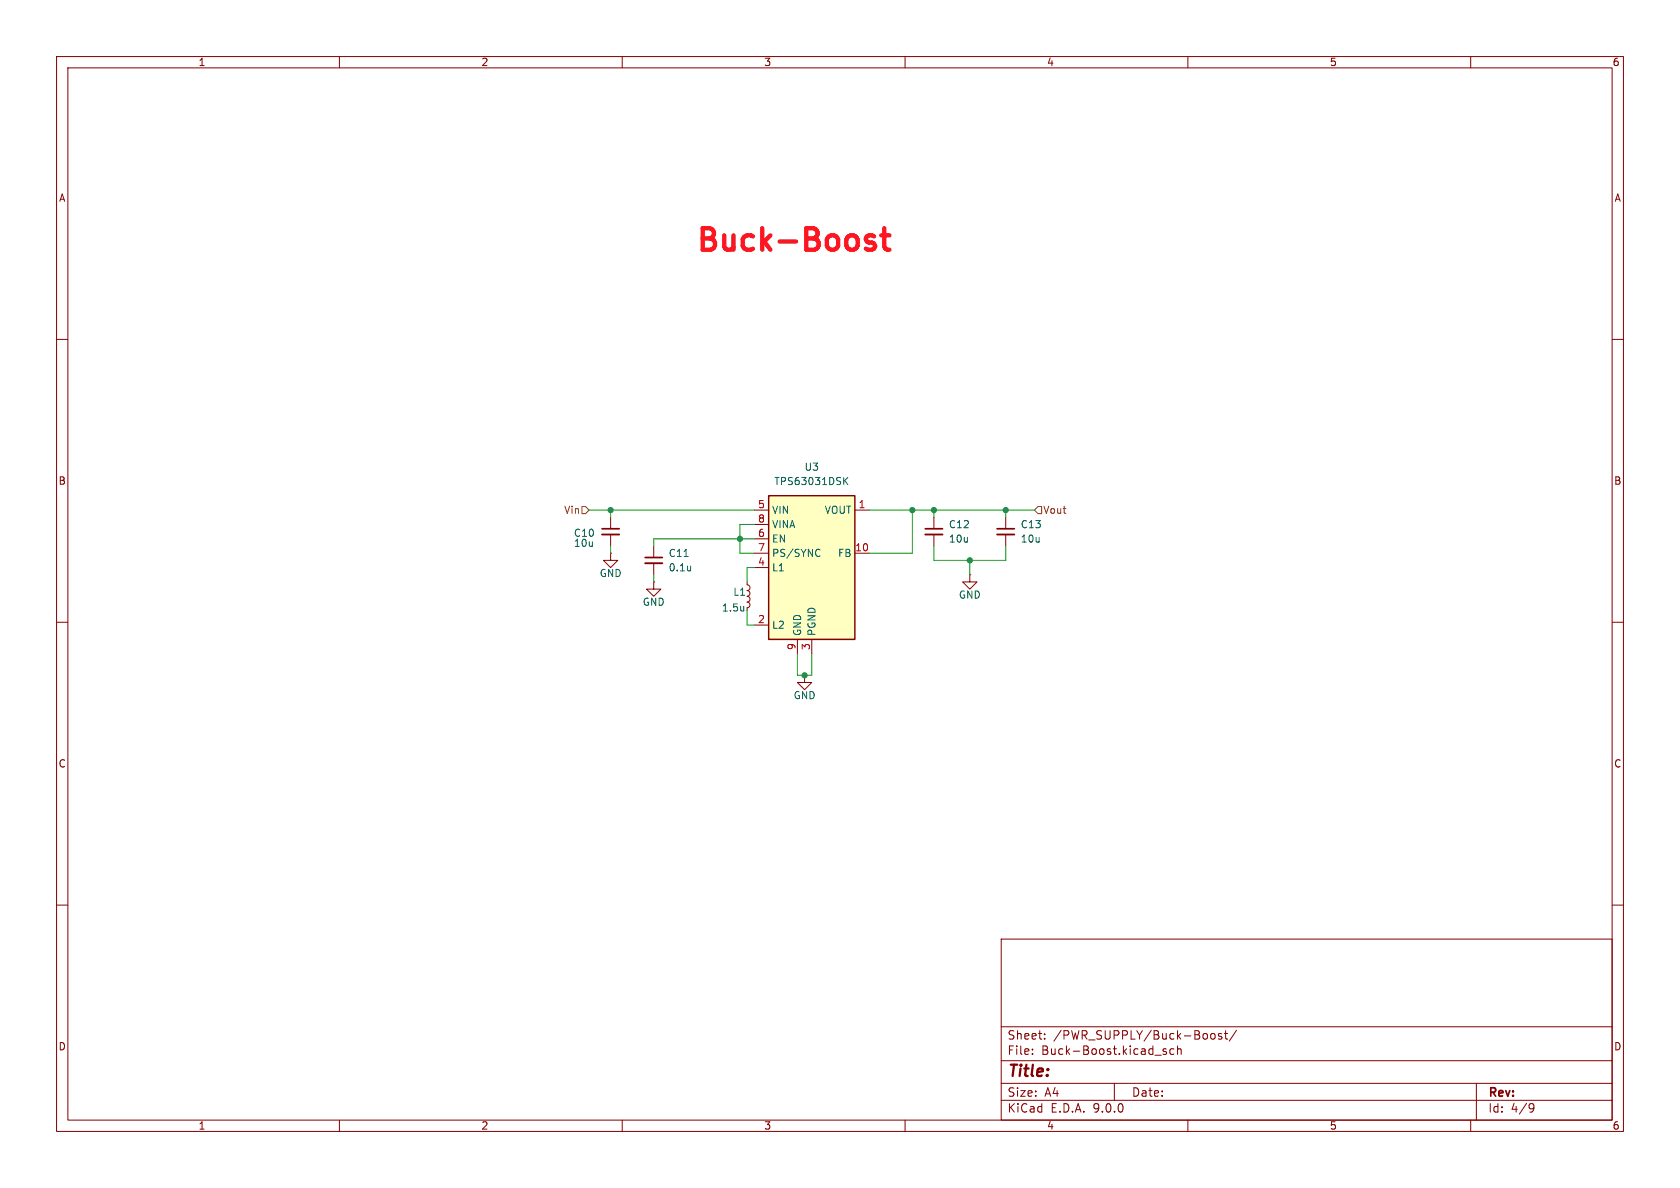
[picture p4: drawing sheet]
<svg xmlns="http://www.w3.org/2000/svg" width="297mm" height="210mm" viewBox="0 0 297 210" stroke-linecap="round" stroke-linejoin="round" font-family="sans-serif">
<g fill="none" stroke="#840000" stroke-width=".18">
<path d="M10 10h277v190h-277zM12 12h273v186h-273zM60 10v2M110 10v2M160 10v2M210 10v2M260 10v2M10 60h2M285 60h2M107.9 97.8v1.3h1.3l-1.3 1.2-1.2-1.2h1.2M107.9 97.8h.1M107.9 91.4v2.1"/>
<path d="M107.9 94.5v2M177.8 91.4v2.1M177.8 94.5v2M10 110h2M115.6 102.9v1.2h1.2l-1.2 1.3-1.3-1.3h1.3M115.6 102.9h.1M132.1 102.9v.5l.3 .1 .2 .4-.2 .4-.3 .1 .3 .1 .2 .2-.1 .5-.4 .2 .3 .2 .2 .3-.2 .4-.3 .1 .3 .2 .2 .3-.2 .4-.3 .1v.6M142.2 119.4v1.3h1.3l-1.3 1.2-1.2-1.2h1.2M142.2 119.4h.1M171.4 101.6v1.3h1.3l-1.3 1.2-1.2-1.2h1.2M171.4 101.6h.1M285 110h2"/>
<path d="M10 160h2M177 166h108v32h-108zM285 160h2M60 198v2M110 198v2M160 198v2M177 194.5h108M177 191.5h108M177 187.5h108M177 181.5h108M182.5 186.3v.1M182.5 185.5v.1"/>
<path d="M184.7 183.6v.1M184.7 182.8v.1M197 191.5v3M204.2 186.5h1.1M206.2 185.5l-.4-.1-.2 .2 .1 .2 .5 .2v.3h-.6M207.5 185.5l-.4-.1-.3 .3v.4l.2 .2h.5M208.2 185.5l.2-.1 .3 .1 .1 .9M208.2 184.9v1.5M210 198v2M214.2 182.8l.3-.1 .3 .3v.4l-.3 .3-.3-.1-.2-.2v-.4zM216 182.8l-.4-.1-.2 .2 .1 .2 .5 .2v.3h-.6M216.5 182.7h.5"/>
<path d="M216.7 182.2v1.3l.3 .2M218.6 182.1l-1.3 2M260 198v2M261 191.5v6.5M270.6 195.1l.5 .1a.99 .99 0 0 1-.4 1.4h-.2M271.2 195.7l-.3 .3h-.3"/>
</g>
<path d="M106.4 93.5h3.1M176.3 93.5h3" fill="none" stroke="#840000" stroke-width=".3"/>
<path d="M106.4 94.5h3.1M176.3 94.5h3" fill="none" stroke="#840000" stroke-width=".33"/>
<path d="M131.5 107.2v.8M131.5 107.9l-.1 .1" fill="none" stroke="#006464" stroke-width=".18"/>
<path d="M135.9 87.6h15.2v25.4h-15.2z" fill="#ffffc2"/>
<path d="M135.9 87.6h15.2v25.4h-15.2z" fill="none" stroke="#840000" stroke-width=".25"/>
<g fill="none" stroke="#840000" stroke-width=".18">
<path d="M115.6 96.5v2.1M115.6 99.6v2M133.3 90.2h2.6M133.3 92.7h2.6M133.3 95.3h2.6M133.3 97.8h2.6M151.1 90.2h2.6M151.1 97.8h2.6M165.1 91.4v2.1M165.1 94.5v2M133.3 100.3h2.6M133.3 110.5h2.6"/>
<path d="M141 113v2.6M143.5 113v2.6"/>
</g>
<path d="M120.9 98.4h.8M144.6 97.1l.4 .1M145 98.2l-.4 .2M149.3 84.9l.6 .8M149.9 84.4l-.7 .7M122.1 100.1v.8M122.1 100.8l-.1 .1" fill="none" stroke="#006464" stroke-width=".18"/>
<path d="M114 98.6h3.1M163.6 93.5h3" fill="none" stroke="#840000" stroke-width=".3"/>
<path d="M114 99.6h3.1M163.6 94.5h3" fill="none" stroke="#840000" stroke-width=".33"/>
<path d="M102.9 89.5h.6l.6 .7-.6 .6h-.6zM183.5 89.5h.6v1.3h-.6l-.6-.6z" fill="none" stroke="#725600" stroke-width=".18"/>
<g fill="none" stroke="#009600" stroke-width=".18">
<path d="M104.1 90.2h29.2M107.9 90.2v1.2M107.9 96.5v1.3M133.3 92.7h-2.5v5.1h2.5M133.3 95.3h-17.7v1.2M153.7 90.2h29.2M161.3 90.2v7.6h-7.6M165.1 90.2v1.2M165.1 96.5v2.6h12.7v-2.6M171.4 99.1v2.5M177.8 90.2v1.2M115.6 101.6v1.3"/>
<path d="M132.1 108v2.5h1.2M133.3 100.3h-1.2v2.6M141 115.6v3.8h2.5v-3.8"/>
</g>
<path d="M153.6 42.9h.6l.3 .2 .2 .5-.2 .4-.3 .1h-.8M153.6 41.6h.6l.3 .2M155.8 41.6h1.4M156.3 40.3v3.3l.2 .4 .7 .1" fill="none" stroke="#ff141f" stroke-width=".76"/>
<g fill="#009600" stroke="#009600" stroke-width=".18">
<circle cx="161.3" cy="90.2" r=".46"/>
<circle cx="165.1" cy="90.2" r=".46"/>
<circle cx="177.8" cy="90.2" r=".46"/>
<circle cx="171.4" cy="99.1" r=".46"/>
<circle cx="142.2" cy="119.4" r=".46"/>
<circle cx="130.8" cy="95.3" r=".46"/>
<circle cx="107.9" cy="90.2" r=".46"/>
</g>
<text font-size="5.3" fill="#ff141f" x="122.6" y="45.5">Buck-Boost</text>
<text font-size="2.8" fill="#840000" x="178" y="190.9">Title:</text>
<g font-size="2.1" fill="#840000">
<text x="178" y="184">Sheet:</text>
<text x="186.2" y="184">/PWR_SUPPLY/Buck-Boost/</text>
<text x="178" y="186.7">File:</text>
<text x="184.1" y="186.7">Buck-Boost.kicad_sch</text>
<text x="178" y="196.9">KiCad</text>
<text x="178" y="194.1">Size:</text>
<text x="184.7" y="194.1">A4</text>
<text x="185.7" y="196.9">E.D.A.</text>
<text x="193.3" y="196.9">9.0.0</text>
<text x="200" y="194.1">Date:</text>
<text x="263" y="194.3">Rev:</text>
<text x="263" y="196.9">Id:</text>
<text x="267.1" y="196.9">4/9</text>
</g>
<g font-size="1.8" fill="#840000">
<text x="35" y="11.9">1</text>
<text x="85" y="11.9">2</text>
<text x="135" y="11.9">3</text>
<text x="185" y="11.9">4</text>
<text x="235" y="11.9">5</text>
<text x="285" y="11.9">6</text>
<text x="10.3" y="35.9">A</text>
<text x="285.3" y="35.9">A</text>
<text x="10.3" y="85.9">B</text>
<text x="285.3" y="85.9">B</text>
<text x="10.3" y="135.9">C</text>
<text x="285.3" y="135.9">C</text>
<text x="10.3" y="185.9">D</text>
<text x="285.3" y="185.9">D</text>
<text x="35" y="199.9">1</text>
<text x="85" y="199.9">2</text>
<text x="135" y="199.9">3</text>
<text x="185" y="199.9">4</text>
<text x="235" y="199.9">5</text>
<text x="285" y="199.9">6</text>
</g>
<g font-size="1.8" fill="#006464">
<text x="142.1" y="83.4">U3</text>
<text x="136.8" y="86">TPS63031DSK</text>
<text x="101.4" y="95.1">C10</text>
<text x="136.4" y="91">VIN</text>
<text x="136.4" y="93.6">VINA</text>
<text x="145.7" y="91">VOUT</text>
<text x="167.6" y="93.6">C12</text>
<text x="180.3" y="93.6">C13</text>
<text x="101.4" y="96.9">10u</text>
<text x="118.1" y="98.7">C11</text>
<text x="118.1" y="101.2">0.1u</text>
<text x="136.4" y="96.1">EN</text>
<text x="136.4" y="98.7">PS/SYNC</text>
<text x="136.4" y="101.2">L1</text>
<text x="148.1" y="98.7">FB</text>
<text x="167.6" y="96.1">10u</text>
<text x="180.3" y="96.1">10u</text>
<text x="105.9" y="102.2">GND</text>
<text x="113.5" y="107.3">GND</text>
<text x="129.5" y="105.5">L1</text>
<text x="169.4" y="106">GND</text>
<text x="127.5" y="108.3">1.5u</text>
<text x="136.4" y="111.4">L2</text>
<text x="141.8" y="112.5" transform="rotate(-90 141.8 112.5)">GND</text>
<text x="144.4" y="112.5" transform="rotate(-90 144.4 112.5)">PGND</text>
<text x="140.2" y="123.8">GND</text>
</g>
<g font-size="1.8" fill="#a90000">
<text x="133.9" y="89.9">5</text>
<text x="151.7" y="89.9">1</text>
<text x="133.9" y="92.5">8</text>
<text x="133.9" y="95">6</text>
<text x="133.9" y="97.5">7</text>
<text x="133.9" y="100.1">4</text>
<text x="151.1" y="97.5">10</text>
<text x="133.9" y="110.2">2</text>
<text x="140.7" y="115" transform="rotate(-90 140.7 115)">9</text>
<text x="143.3" y="115" transform="rotate(-90 143.3 115)">3</text>
</g>
<g font-size="1.8" fill="#725600">
<text x="99.6" y="91">Vin</text>
<text x="184.3" y="91">Vout</text>
</g>
</svg>
